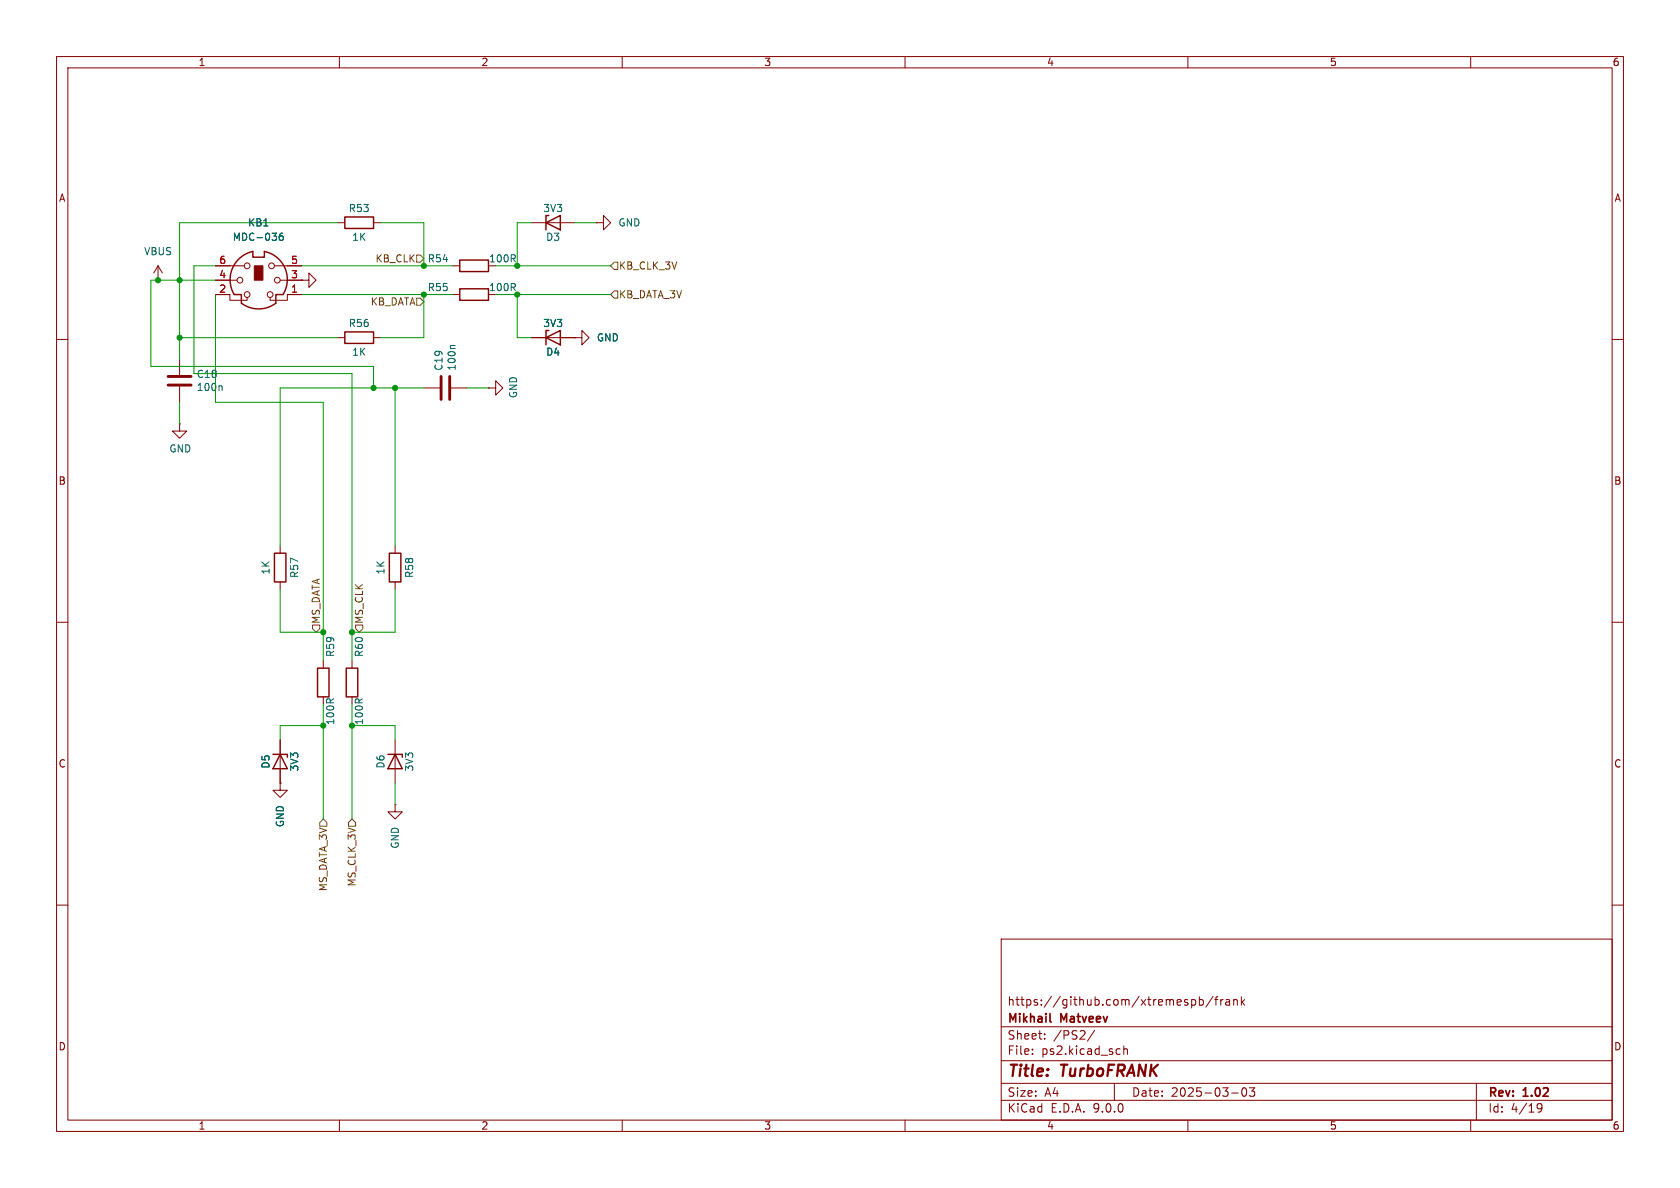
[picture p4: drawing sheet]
<svg xmlns="http://www.w3.org/2000/svg" width="297mm" height="210mm" viewBox="0 0 297 210" stroke-linecap="round" stroke-linejoin="round" font-family="sans-serif">
<g fill="none" stroke="#840000" stroke-width=".18">
<path d="M10 10h277v190h-277zM12 12h273v186h-273zM60 10v2M110 10v2M160 10v2M210 10v2M260 10v2M59.7 39.4h1.3M66 39.4h1.3M94 39.4h7.6M105.4 39.4h1.3v-1.3l1.2 1.3-1.2 1.2v-1.2M105.4 39.4h.1"/>
<path d="M27.9 49.5h.1M27.9 47l-.7 1.3M27.9 47l.8 1.3M27.9 47v2.5M38.1 52.1h2.5v1h3.1v-.5M38.1 47h5.1M38.1 49.5h3.8M48.5 47h4.8M49.5 49.5h3.8M53.3 52.1h-2.5v1h-3v-.5M53.3 49.5h1.3v-1.2l1.3 1.2-1.3 1.3v-1.3M53.3 49.5h.1"/>
<path d="M59.7 59.7h1.3M66 59.7h1.3M80 47h1.3M80 52.1h1.3M94 59.7h7.6M101.6 59.7h1.3v-1.3l1.2 1.3-1.2 1.3v-1.3M101.6 59.7h.1M10 60h2M31.7 74.9v1.3h1.3l-1.3 1.3-1.2-1.3h1.2M31.7 74.9h.1M31.7 63.5v2.8M31.7 68.3v2.8"/>
<path d="M74.9 68.6h2.8M79.8 68.6h2.7M86.4 68.6h1.2v-1.3l1.3 1.3-1.3 1.3v-1.3M86.4 68.6h.1M285 60h2M49.5 96.5v1.3M69.8 96.5v1.3M10 110h2M49.5 102.9v1.2M57.1 116.8v1.3M62.2 116.8v1.3M69.8 102.9v1.2"/>
<path d="M285 110h2M49.5 138.4v1.3h1.3l-1.3 1.3-1.2-1.3h1.2M49.5 138.4h.1M49.5 130.8v7.6M57.1 123.2v1.3M62.2 123.2v1.3M69.8 130.8v7.6M69.8 142.2v1.3h1.3l-1.3 1.3-1.2-1.3h1.2M69.8 142.2h.1M10 160h2M177 166h108v32h-108zM210.7 176.8l.4-.1 .3 .3v.4l-.2 .2h-.5"/>
<path d="M212 176.8l.5-.1 .2 .3v.4l-.1 .2h-.6M212 176.2v1.5M214.5 176.1l-1.3 2M214.7 176.7h.6M215.3 176.2l-.3 .2v1.3M215.8 176.7v1M216.2 176.7l-.2 .1-.2 .2M216.7 176.8h.6l.1 .9M217.4 177.1h-.5a.29 .29 0 0 0-.2 .3 .29 .29 0 0 0 .2 .3l.5-.1M218.1 176.8l.2-.1 .4 .1v.9M218.1 176.7v1M219.5 176.2v1.5"/>
<path d="M219.6 177.1l.4 .6M220 176.7l-.5 .6M285 160h2M60 198v2M110 198v2M160 198v2M177 194.5h108M177 191.5h108M177 187.5h108M177 181.5h108M182.5 186.3v.1M182.5 185.5v.1"/>
<path d="M184.7 183.6v.1M184.7 182.8v.1M193.5 182.1l-1.3 2M197 191.5v3M197.9 185.4l.1 .1M198 186.3l-.1 .1M198.7 184.9v1.5M198.7 185.5l.2-.1 .3 .1 .1 .9M210 198v2M217.7 193.2h1.2M219.7 192.4l.2-.1a.81 .81 0 0 1 .6 .6 .81 .81 0 0 1-.3 .8l-.2 .1a.81 .81 0 0 1-.3-1.4zM220.9 192.3h.9l-.5 .6 .4 .1v.7l-.2 .1h-.4l-.2-.1"/>
<path d="M260 198v2M261 191.5v6.5M271.7 195.4l.3-.3 .5 .1a.99 .99 0 0 1-.3 1.4h-.3M271.7 195.7l.3 .3h.3l.3-.3"/>
<circle cx="42.4" cy="49.5" r=".51"/>
<circle cx="43.7" cy="52.1" r=".51"/>
<circle cx="43.7" cy="47" r=".51"/>
<circle cx="47.8" cy="52.1" r=".51"/>
<circle cx="48" cy="47" r=".51"/>
<circle cx="49" cy="49.5" r=".51"/>
</g>
<path d="M185.6 180.5l.2 .2" fill="none" stroke="#840000" stroke-width=".3"/>
<g fill="none" stroke="#840000" stroke-width=".25">
<path d="M61 38.4h5v2h-5zM96.5 39.4l2.6-1.3v2.5zM97 38.1h-.5v2.5M42 46l1.4-1.1 1.3-.4v1h2v-1a5.1 5.1 0 0 1 3.3 7.6h-1.2v1.5a5.1 5.1 0 0 1-6.1 0v-1.5h-1.3a5.1 5.1 0 0 1 .6-6.1zM61 58.7h5v2h-5zM81.3 46h5.1v2h-5.1zM81.3 51.1h5.1v2h-5.1zM96.5 59.7l2.6-1.3v2.6zM97 58.4h-.5v2.6M48.5 97.8h2v5.1h-2zM68.8 97.8h2.1v5.1h-2.1zM56.1 118.1h2.1v5.1h-2.1z"/>
<path d="M61.2 118.1h2v5.1h-2zM48.3 133.4h2.5v.5M49.5 133.4l1.3 2.5h-2.5zM68.6 133.4h2.5v.5M69.8 133.4l1.3 2.5h-2.5z"/>
</g>
<path d="M29.7 66.5h4.1M29.7 68.1h4.1M78 66.5v4.1M79.5 66.5v4.1" fill="none" stroke="#840000" stroke-width=".51"/>
<path d="M50 41.2l-.4 .1a.86 .86 0 0 0 0 1.2l.4-.1 .1-.5-.2-.2-.4 .1-.1 .1M39.1 68.2l.2 .2v.6M80.5 61.1h-.7l-.2 .2" fill="none" stroke="#006464" stroke-width=".18"/>
<path d="M45 47h1.5v2.5h-1.5z" fill="#840000" stroke="#840000" stroke-width=".18"/>
<path d="M73.7 52.7h.6l.6 .6-.6 .7h-.6zM73.7 45.1h.6l.6 .6-.6 .7h-.6zM107.9 47l.7-.6h.6v1.2h-.6zM108.6 51.4h.6v1.3h-.6l-.7-.6zM55.2 110.5h1.3v.6l-.6 .7-.7-.7zM62.9 110.5h1.2v.6l-.6 .7-.6-.7zM57.1 144.8l.7 .6v.7h-1.3v-.7zM61.6 145.4l.6-.6 .7 .6v.7h-1.3z" fill="none" stroke="#725600" stroke-width=".18"/>
<g fill="none" stroke="#009600" stroke-width=".18">
<path d="M59.7 39.4h-28v24.1M67.3 39.4h7.6v7.6M94 39.4h-2.6v7.6M101.6 39.4h3.8M31.7 59.7h28M38.1 49.5h-11.4v15.3h39.3v3.8M38.1 52.1v19h19v45.7M38.1 47h-3.8v19h27.9v50.8M53.3 47h26.7M53.3 52.1h26.7M74.9 52.1v7.6h-7.6M87.6 47h20.3"/>
<path d="M87.6 52.1h20.3M91.4 52.1v7.6h2.6M31.7 71.1v3.8M69.8 68.6v27.9M74.9 68.6h-25.4v27.9M82.5 68.6h3.9M49.5 104.1v7.7h7.6M69.8 104.1v7.7h-7.6M57.1 124.5v20.3M57.1 128.3h-7.6v2.5M62.2 124.5v20.3M62.2 128.3h7.6v2.5"/>
<path d="M69.8 138.4v3.8"/>
</g>
<g fill="#009600" stroke="#009600" stroke-width=".18">
<circle cx="66" cy="68.6" r=".46"/>
<circle cx="69.8" cy="68.6" r=".46"/>
<circle cx="57.1" cy="128.3" r=".46"/>
<circle cx="62.2" cy="128.3" r=".46"/>
<circle cx="57.1" cy="111.8" r=".46"/>
<circle cx="62.2" cy="111.8" r=".46"/>
<circle cx="31.7" cy="49.5" r=".46"/>
<circle cx="31.7" cy="59.7" r=".46"/>
<circle cx="27.9" cy="49.5" r=".46"/>
<circle cx="74.9" cy="47" r=".46"/>
<circle cx="74.9" cy="52.1" r=".46"/>
<circle cx="91.4" cy="47" r=".46"/>
<circle cx="91.4" cy="52.1" r=".46"/>
</g>
<g font-size="2.8" fill="#840000">
<text x="178" y="190.9">Title:</text>
<text x="187.7" y="190.9">TurboFRANK</text>
</g>
<g font-size="2.1" fill="#840000">
<text x="178" y="178">https://github.com/xtremespb/frank</text>
<text x="178" y="184">Sheet:</text>
<text x="178" y="181.2">Mikhail</text>
<text x="186.2" y="184">/PS2/</text>
<text x="187.6" y="181.2">Matveev</text>
<text x="178" y="186.7">File:</text>
<text x="184.1" y="186.7">ps2.kicad_sch</text>
<text x="178" y="196.9">KiCad</text>
<text x="178" y="194.1">Size:</text>
<text x="184.7" y="194.1">A4</text>
<text x="185.7" y="196.9">E.D.A.</text>
<text x="193.3" y="196.9">9.0.0</text>
<text x="200" y="194.1">Date:</text>
<text x="207" y="194.1">2025-03-03</text>
<text x="263" y="194.3">Rev:</text>
<text x="263" y="196.9">Id:</text>
<text x="267.1" y="196.9">4/19</text>
<text x="269.4" y="194.3">1.02</text>
</g>
<g font-size="1.8" fill="#840000">
<text x="35" y="11.9">1</text>
<text x="85" y="11.9">2</text>
<text x="135" y="11.9">3</text>
<text x="185" y="11.9">4</text>
<text x="235" y="11.9">5</text>
<text x="285" y="11.9">6</text>
<text x="10.3" y="35.9">A</text>
<text x="285.3" y="35.9">A</text>
<text x="10.3" y="85.9">B</text>
<text x="285.3" y="85.9">B</text>
<text x="10.3" y="135.9">C</text>
<text x="285.3" y="135.9">C</text>
<text x="10.3" y="185.9">D</text>
<text x="285.3" y="185.9">D</text>
<text x="35" y="199.9">1</text>
<text x="85" y="199.9">2</text>
<text x="135" y="199.9">3</text>
<text x="185" y="199.9">4</text>
<text x="235" y="199.9">5</text>
<text x="285" y="199.9">6</text>
</g>
<g font-size="1.8" fill="#006464">
<text x="43.8" y="40.2">KB1</text>
<text x="61.6" y="37.7">R53</text>
<text x="95.9" y="37.7">3V3</text>
<text x="109.2" y="40.2">GND</text>
<text x="25.4" y="45.3">VBUS</text>
<text x="41" y="42.8">MDC-036</text>
<text x="62.2" y="42.8">1K</text>
<text x="75.5" y="46.6">R54</text>
<text x="86.3" y="46.6">100R</text>
<text x="96.4" y="42.8">D3</text>
<text x="75.5" y="51.7">R55</text>
<text x="86.3" y="51.7">100R</text>
<text x="61.6" y="58">R56</text>
<text x="95.9" y="58">3V3</text>
<text x="62.2" y="63.1">1K</text>
<text x="78.4" y="65.6" transform="rotate(-90 78.4 65.6)">C19</text>
<text x="80.7" y="65.6" transform="rotate(-90 80.7 65.6)">100n</text>
<text x="96.4" y="63.1">D4</text>
<text x="105.4" y="60.6">GND</text>
<text x="34.7" y="69.3">100n</text>
<text x="34.7" y="67">C18</text>
<text x="91.6" y="70.5" transform="rotate(-90 91.6 70.5)">GND</text>
<text x="29.8" y="80.2">GND</text>
<text x="47.9" y="101.7" transform="rotate(-90 47.9 101.7)">1K</text>
<text x="68.2" y="101.7" transform="rotate(-90 68.2 101.7)">1K</text>
<text x="52.9" y="102.3" transform="rotate(-90 52.9 102.3)">R57</text>
<text x="73.3" y="102.3" transform="rotate(-90 73.3 102.3)">R58</text>
<text x="59.3" y="116.2" transform="rotate(-90 59.3 116.2)">R59</text>
<text x="64.4" y="116.2" transform="rotate(-90 64.4 116.2)">R60</text>
<text x="59.3" y="128.3" transform="rotate(-90 59.3 128.3)">100R</text>
<text x="64.4" y="128.3" transform="rotate(-90 64.4 128.3)">100R</text>
<text x="47.9" y="136" transform="rotate(-90 47.9 136)">D5</text>
<text x="52.9" y="136.5" transform="rotate(-90 52.9 136.5)">3V3</text>
<text x="68.2" y="136" transform="rotate(-90 68.2 136)">D6</text>
<text x="73.3" y="136.5" transform="rotate(-90 73.3 136.5)">3V3</text>
<text x="50.4" y="146.3" transform="rotate(-90 50.4 146.3)">GND</text>
<text x="70.7" y="150.1" transform="rotate(-90 70.7 150.1)">GND</text>
</g>
<g font-size="1.8" fill="#a90000">
<text x="38.7" y="46.7">6</text>
<text x="51.4" y="46.7">5</text>
<text x="38.7" y="49.3">4</text>
<text x="38.7" y="51.8">2</text>
<text x="51.4" y="49.3">3</text>
<text x="51.4" y="51.8">1</text>
</g>
<g font-size="1.8" fill="#725600">
<text x="66.3" y="46.6">KB_CLK</text>
<text x="109.3" y="47.9">KB_CLK_3V</text>
<text x="109.3" y="52.9">KB_DATA_3V</text>
<text x="65.4" y="54.2">KB_DATA</text>
<text x="56.7" y="110.4" transform="rotate(-90 56.7 110.4)">MS_DATA</text>
<text x="64.4" y="110.4" transform="rotate(-90 64.4 110.4)">MS_CLK</text>
<text x="58" y="157.7" transform="rotate(-90 58 157.7)">MS_DATA_3V</text>
<text x="63.1" y="156.8" transform="rotate(-90 63.1 156.8)">MS_CLK_3V</text>
</g>
</svg>
